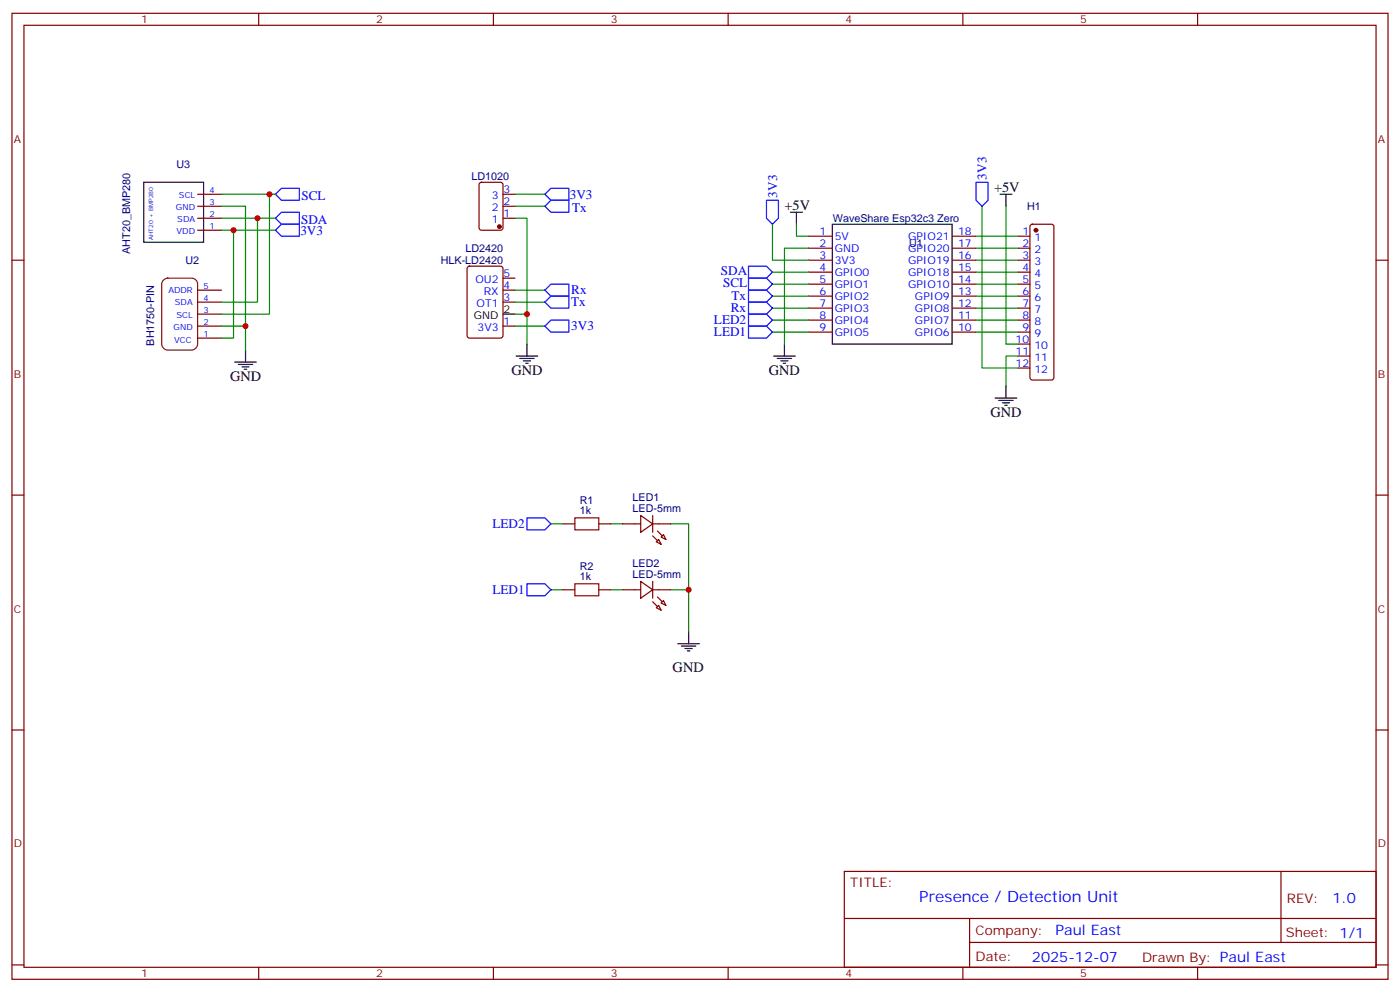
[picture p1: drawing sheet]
<svg xmlns="http://www.w3.org/2000/svg" width="412mm" height="292mm" viewBox="0 0 412 292" stroke-linecap="round" stroke-linejoin="round" font-family="sans-serif">
<g fill="none" stroke="#870000" stroke-width=".35">
<path d="M3.5 3.9h405.4v284.4h-405.4zM7.1 7.4h398.2v277.3h-398.2zM76.2 3.9v3.5M145.3 3.9v3.5M214.5 3.9v3.5M283.6 3.9v3.5M352.8 3.9v3.5M58.2 57.2h7.1M141.3 53.9l.5-.2h5.7l.6 .4 .1 13-.5 .6-5.9 .1-.6-.5-.1-12.9zM148.2 57.2h3.5M3.5 76.6h3.6M58.2 64.2h7.1"/>
<path d="M58.2 60.7h7.1M58.2 67.8h7.1M137.8 78.6l.5-.2h9.2l.6 .4 .1 20-.5 .7h-9.4l-.7-.4v-20zM148.2 64.2h3.5M148.2 60.7h3.5M238.1 76.6h7.1M238.1 69.5h7.1M238.1 73.1h7.1M280.5 76.6h7M280.5 69.5h7M280.5 73.1h7M299.9 76.6h3.5"/>
<path d="M299.9 69.5h3.5M299.9 73.1h3.5M303.6 66.2l.5-.2h5.6l.5 .2 .2 .5v44.5l-.2 .5-.5 .2h-5.6l-.5-.3-.2-.4v-44.5zM405.3 76.6h3.6M58.2 96h7.1M58.2 88.9h7.1M58.2 85.4h7.1M58.2 99.5h7.1M58.2 92.5h7.1M148.2 96h3.5M148.2 88.9h3.5M148.2 85.4h3.5"/>
<path d="M148.2 81.9h3.5M238.1 80.1h7.1M238.1 83.6h7.1M238.1 87.2h7.1M238.1 90.7h7.1M238.1 94.2h7.1M238.1 97.8h7.1M280.5 80.1h7M280.5 83.6h7M280.5 87.2h7M280.5 90.7h7M280.5 94.2h7"/>
<path d="M280.5 97.8h7M299.9 80.1h3.5M299.9 83.6h3.5M299.9 87.2h3.5M299.9 90.7h3.5M299.9 94.2h3.5M299.9 97.8h3.5M299.9 101.3h3.5M299.9 104.8h3.5M299.9 108.3h3.5M3.5 145.7h3.6M165.8 154.2h3.5"/>
<path d="M176.4 154.2h3.5M183.4 154.2h5.3M188.7 151.7l3.6 2.5-3.6 2.5zM192.3 157.7l1.4 1.4M192.3 154.2h5.3M192.3 151.7v5M193.3 159.5l.7-.7 .7 1.4zM193.7 156.3l1.4 1.4M194.7 158.1l.7-.7 .7 1.4zM405.3 145.7h3.6M165.8 173.6h3.5M176.4 173.6h3.5"/>
<path d="M183.4 173.6h5.3M188.7 171.1l3.6 2.5-3.6 2.5zM192.3 171.1v5M192.3 177.1l1.4 1.4M192.3 173.6h5.3M193.3 178.9l.7-.7 .7 1.4zM193.7 175.7l1.4 1.4M194.7 177.5l.7-.7 .7 1.4zM3.5 214.9h3.6M405.3 214.9h3.6M248.7 256.5h156.6v28.2h-156.6zM377.3 256.5v20.9"/>
<path d="M248.7 270.4h156.5M285.6 277.4h119.6M285.6 270.4v14.1M3.5 284h3.6M76.2 284.7v3.6M145.3 284.7v3.6M214.5 284.7v3.6M283.6 284.7v3.6M352.8 284.7v3.6M405.3 284h3.6"/>
</g>
<g fill="none" stroke="#008700" stroke-width=".35">
<path d="M65.3 57.2h15.8M79.4 57.2v35.3h-14.1M151.7 57.2h8.8M65.3 60.7h7v35.3M65.3 67.8h15.8M65.3 64.2h15.8M68.8 67.8v31.7h-3.5M75.8 64.2v24.7h-10.5M151.7 64.2h3.5v28.3M151.7 60.7h8.8M227.5 66v10.6h10.6M234.6 66v3.5h3.5"/>
<path d="M238.1 73.1h-7v28.2M287.5 69.5h12.4M287.5 73.1h12.4M287.5 76.6h12.4M289.3 60.7v47.6h10.6M296.3 60.7v40.6h3.6M65.3 96h7v7M151.7 92.5h3.5v8.8M151.7 85.4h8.8M151.7 88.9h8.8M151.7 96h8.8M227.5 80.1h10.6"/>
<path d="M227.5 83.6h10.6M227.5 90.7h10.6M227.5 87.2h10.6M227.5 94.2h10.6M227.5 97.8h10.6M287.5 80.1h12.4M287.5 83.6h12.4M287.5 90.7h12.4M287.5 87.2h12.4M287.5 94.2h12.4M287.5 97.8h12.4M299.9 104.8h-3.6v8.8"/>
<path d="M162.3 154.2h3.5M179.9 154.2h3.5M197.6 154.2h5.2v19.4M162.3 173.6h3.5M179.9 173.6h3.5M197.6 173.6h5.2v12.3"/>
</g>
<g fill="none" stroke="#000" stroke-width=".35">
<path d="M42.3 53.7h17.7v17.6h-17.7zM294.6 57.2h3.5M296.3 57.2v3.5M232.8 62.5h3.6M234.6 62.5v3.5M245.2 66h35.3v35.3h-35.3zM148.2 92.5h3.5M69.1 106.6h6.4M70.2 107.3h4.2M71.3 108h2.1M72 108.7h.7M72.3 103v3.6"/>
<path d="M152 104.8h6.4M153.1 105.5h4.2M154.2 106.2h2.1M154.9 106.9h.7M155.2 101.3v3.5M227.9 104.8h6.3M229 105.5h4.2M230 106.2h2.1M230.7 106.9h.7M231.1 101.3v3.5M293.2 117.2h6.3M294.2 117.9h4.2"/>
<path d="M295.3 118.6h2.1M296 119.3h.7M296.3 113.6v3.6M199.7 189.5h6.3M200.7 190.2h4.3M201.8 190.9h2.1M202.5 191.6h.7M202.8 185.9v3.6"/>
</g>
<g fill="#870000" stroke="#870000" stroke-width=".35">
<circle cx="147.1" cy="66.7" r=".53"/>
<circle cx="305.2" cy="67.8" r=".53"/>
</g>
<g fill="none" stroke="#00f" stroke-width=".35">
<path d="M81.1 57.2l1.8-1.8h5.3v3.5h-5.3zM160.5 57.2l1.8-1.8h5.3v3.5h-5.3zM162.3 58.9h5.3v3.6h-5.3l-1.8-1.8zM225.8 58.9h3.5v5.3l-1.8 1.8-1.7-1.8zM287.5 53.7h3.5v5.2l-1.7 1.8-1.8-1.8zM81.1 67.8l1.8-1.8h5.3v3.5h-5.3zM81.1 64.2l1.8-1.7h5.3v3.5h-5.3zM220.5 78.4h5.3l1.7 1.7-1.7 1.8h-5.3zM160.5 96l1.8-1.8h5.3v3.6h-5.3zM160.5 88.9l1.8-1.7h5.3v3.5h-5.3zM162.3 83.6h5.3v3.6h-5.3l-1.8-1.8zM220.5 81.9h5.3l1.7 1.7-1.7 1.8h-5.3z"/>
<path d="M220.5 88.9h5.3l1.7 1.8-1.7 1.8h-5.3zM220.5 85.4h5.3l1.7 1.8-1.7 1.7h-5.3zM220.5 96h5.3l1.7 1.8-1.7 1.7h-5.3zM220.5 92.5h5.3l1.7 1.7-1.7 1.8h-5.3zM155.2 152.4h5.3l1.8 1.8-1.8 1.8h-5.3zM155.2 171.8h5.3l1.8 1.8-1.8 1.8h-5.3z"/>
</g>
<path d="M48.2 82.4l1.2-.5h7a1.76 1.76 0 0 1 1.8 1.7v17.7a1.89 1.89 0 0 1-1.8 1.7h-7a1.89 1.89 0 0 1-1.8-1.7v-17.7z" fill="none" stroke="#603" stroke-width=".35"/>
<path d="M169.3 152.4h7.1v3.6h-7.1zM169.3 171.8h7.1v3.6h-7.1z" fill="none" stroke="#a10000" stroke-width=".35"/>
<g fill="#c00">
<circle cx="155.2" cy="92.5" r=".88"/>
<circle cx="202.8" cy="173.6" r=".88"/>
<circle cx="68.8" cy="67.8" r=".88"/>
<circle cx="72.3" cy="96" r=".88"/>
<circle cx="75.8" cy="64.2" r=".88"/>
<circle cx="79.4" cy="57.2" r=".88"/>
</g>
<text font-size="4.6" fill="#00f" x="270.8" y="265.5">Presence / Detection Unit</text>
<g font-size="4.2">
<text x="292.8" y="56.5">+5V</text>
<text x="231.1" y="61.8">+5V</text>
<text x="67.8" y="112.2">GND</text>
<text x="150.7" y="110.5">GND</text>
<text x="226.5" y="110.5">GND</text>
<text x="291.7" y="122.8">GND</text>
<text x="198.1" y="197.9">GND</text>
</g>
<g font-size="4.2" fill="#00f">
<text x="392.5" y="265.8">1.0</text>
<text x="310.9" y="275.3">Paul East</text>
<text x="304" y="283.1">2025-12-07</text>
</g>
<g font-size="3.9" fill="#00f">
<text x="290.6" y="52.8" transform="rotate(-90 290.6 52.8)">3V3</text>
<text x="88.8" y="58.8">SCL</text>
<text x="167.9" y="58.5">3V3</text>
<text x="228.9" y="58.1" transform="rotate(-90 228.9 58.1)">3V3</text>
<text x="88.7" y="65.9">SDA</text>
<text x="168.6" y="62.5">Tx</text>
<text x="88.5" y="69">3V3</text>
<text x="212.4" y="81">SDA</text>
<text x="168.3" y="86.7">Rx</text>
<text x="213" y="84.6">SCL</text>
<text x="215.5" y="88.4">Tx</text>
<text x="168.3" y="90.2">Tx</text>
<text x="210.3" y="95.5">LED2</text>
<text x="215.3" y="92">Rx</text>
<text x="168.3" y="97.3">3V3</text>
<text x="210.3" y="99">LED1</text>
<text x="145" y="155.5">LED2</text>
<text x="145" y="174.9">LED1</text>
</g>
<g font-size="3.9" fill="#800">
<text x="250.5" y="261.1">TITLE:</text>
<text x="379.1" y="265.8">REV:</text>
<text x="287.4" y="275.3">Company:</text>
<text x="378.7" y="275.9">Sheet: 1/1</text>
<text x="287.4" y="283">Date:</text>
<text x="336.4" y="283.1">Drawn By: Paul East</text>
</g>
<g font-size="3.2" fill="#800">
<text x="41.6" y="6.9">1</text>
<text x="110.8" y="6.9">2</text>
<text x="179.9" y="6.9">3</text>
<text x="249.1" y="6.9">4</text>
<text x="318.2" y="6.9">5</text>
<text x="4.1" y="42">A</text>
<text x="405.9" y="42">A</text>
<text x="4.1" y="111.2">B</text>
<text x="405.9" y="111.2">B</text>
<text x="4.1" y="180.3">C</text>
<text x="405.9" y="180.3">C</text>
<text x="4.1" y="249.4">D</text>
<text x="405.9" y="249.4">D</text>
<text x="41.6" y="287.7">1</text>
<text x="110.8" y="287.7">2</text>
<text x="179.9" y="287.7">3</text>
<text x="249.1" y="287.7">4</text>
<text x="318.2" y="287.7">5</text>
</g>
<g font-size="3.2" fill="#000080">
<text x="52" y="49.6">U3</text>
<text x="138.9" y="53">LD1020</text>
<text x="245.3" y="65.4">WaveShare Esp32c3 Zero</text>
<text x="302.6" y="61.7">H1</text>
<text x="38.3" y="74.8" transform="rotate(-90 38.3 74.8)">AHT20_BMP280</text>
<text x="54.6" y="77.8">U2</text>
<text x="129.8" y="77.7">HLK-LD2420</text>
<text x="137.1" y="74.2">LD2420</text>
<text x="267.8" y="72.6">U1</text>
<text x="45.4" y="101.7" transform="rotate(-90 45.4 101.7)">BH1750-PIN</text>
<text x="170.8" y="148.3">R1</text>
<text x="186.4" y="147.5">LED1</text>
<text x="170.8" y="151.4">1k</text>
<text x="186.4" y="150.7">LED-5mm</text>
<text x="170.8" y="167.7">R2</text>
<text x="186.4" y="166.9">LED2</text>
<text x="170.8" y="170.8">1k</text>
<text x="186.4" y="170.1">LED-5mm</text>
</g>
<g font-size="3.2" fill="#00f">
<text x="144.8" y="58.6">3</text>
<text x="148.3" y="56.8">3</text>
<text x="144.8" y="65.7">1</text>
<text x="144.8" y="62.1">2</text>
<text x="148.3" y="63.9">1</text>
<text x="148.3" y="60.4">2</text>
<text x="241.4" y="69.2">1</text>
<text x="245.9" y="70.6">5V</text>
<text x="267.5" y="70.6">GPIO21</text>
<text x="282.2" y="69.2">18</text>
<text x="301.2" y="69.2">1</text>
<text x="304.7" y="70.9">1</text>
<text x="241.4" y="72.7">2</text>
<text x="241.4" y="76.2">3</text>
<text x="245.9" y="74.1">GND</text>
<text x="245.9" y="77.6">3V3</text>
<text x="267.5" y="77.6">GPIO19</text>
<text x="267.5" y="74.1">GPIO20</text>
<text x="282.2" y="76.2">16</text>
<text x="282.2" y="72.7">17</text>
<text x="301.2" y="72.7">2</text>
<text x="301.2" y="76.2">3</text>
<text x="304.7" y="74.5">2</text>
<text x="304.7" y="78">3</text>
<text x="140" y="83.3">OU2</text>
<text x="148.3" y="81.5">5</text>
<text x="241.4" y="79.8">4</text>
<text x="241.4" y="83.3">5</text>
<text x="245.9" y="81.2">GPIO0</text>
<text x="267.5" y="81.2">GPIO18</text>
<text x="282.2" y="83.3">14</text>
<text x="282.2" y="79.8">15</text>
<text x="301.2" y="79.8">4</text>
<text x="301.2" y="83.3">5</text>
<text x="304.7" y="81.5">4</text>
<text x="142.5" y="86.8">RX</text>
<text x="148.3" y="88.6">3</text>
<text x="148.3" y="85.1">4</text>
<text x="241.4" y="86.8">6</text>
<text x="245.9" y="84.7">GPIO1</text>
<text x="245.9" y="88.2">GPIO2</text>
<text x="267.5" y="84.7">GPIO10</text>
<text x="269.5" y="88.2">GPIO9</text>
<text x="282.2" y="86.8">13</text>
<text x="301.2" y="86.8">6</text>
<text x="304.7" y="85.1">5</text>
<text x="304.7" y="88.6">6</text>
<text x="140.4" y="90.3">OT1</text>
<text x="148.3" y="95.6">1</text>
<text x="241.4" y="90.3">7</text>
<text x="241.4" y="93.9">8</text>
<text x="245.9" y="91.8">GPIO3</text>
<text x="245.9" y="95.3">GPIO4</text>
<text x="269.5" y="95.3">GPIO7</text>
<text x="269.5" y="91.8">GPIO8</text>
<text x="282.2" y="93.9">11</text>
<text x="282.2" y="90.3">12</text>
<text x="301.2" y="90.3">7</text>
<text x="301.2" y="93.9">8</text>
<text x="304.7" y="92.1">7</text>
<text x="304.7" y="95.6">8</text>
<text x="140.7" y="97.4">3V3</text>
<text x="241.4" y="97.4">9</text>
<text x="245.9" y="98.8">GPIO5</text>
<text x="269.5" y="98.8">GPIO6</text>
<text x="282.2" y="97.4">10</text>
<text x="299.2" y="100.9">10</text>
<text x="301.2" y="97.4">9</text>
<text x="304.7" y="99.2">9</text>
<text x="299.2" y="104.5">11</text>
<text x="299.2" y="108">12</text>
<text x="304.7" y="102.7">10</text>
<text x="304.7" y="106.2">11</text>
<text x="304.7" y="109.7">12</text>
</g>
<g font-size="3.2">
<text x="139.6" y="93.9">GND</text>
<text x="148.3" y="92.1">2</text>
</g>
<g font-size="2.5" fill="#00f">
<text x="52.7" y="58.2">SCL</text>
<text x="61.7" y="56.8">4</text>
<text x="51.8" y="61.8">GND</text>
<text x="52.2" y="65.3">SDA</text>
<text x="61.7" y="60.4">3</text>
<text x="61.7" y="63.9">2</text>
<text x="52" y="68.8">VDD</text>
<text x="61.7" y="67.4">1</text>
<text x="49.6" y="86.1">ADDR</text>
<text x="51.5" y="89.6">SDA</text>
<text x="60" y="88.6">4</text>
<text x="60" y="85.1">5</text>
<text x="52" y="93.5">SCL</text>
<text x="60" y="95.6">2</text>
<text x="60" y="92.1">3</text>
<text x="51.1" y="97">GND</text>
<text x="51.3" y="100.9">VCC</text>
<text x="60" y="99.2">1</text>
</g>
<text font-size="1.8" fill="#00f" x="45.1" y="70.7" transform="rotate(-90 45.1 70.7)">AHT20 + BMP280</text>
</svg>
